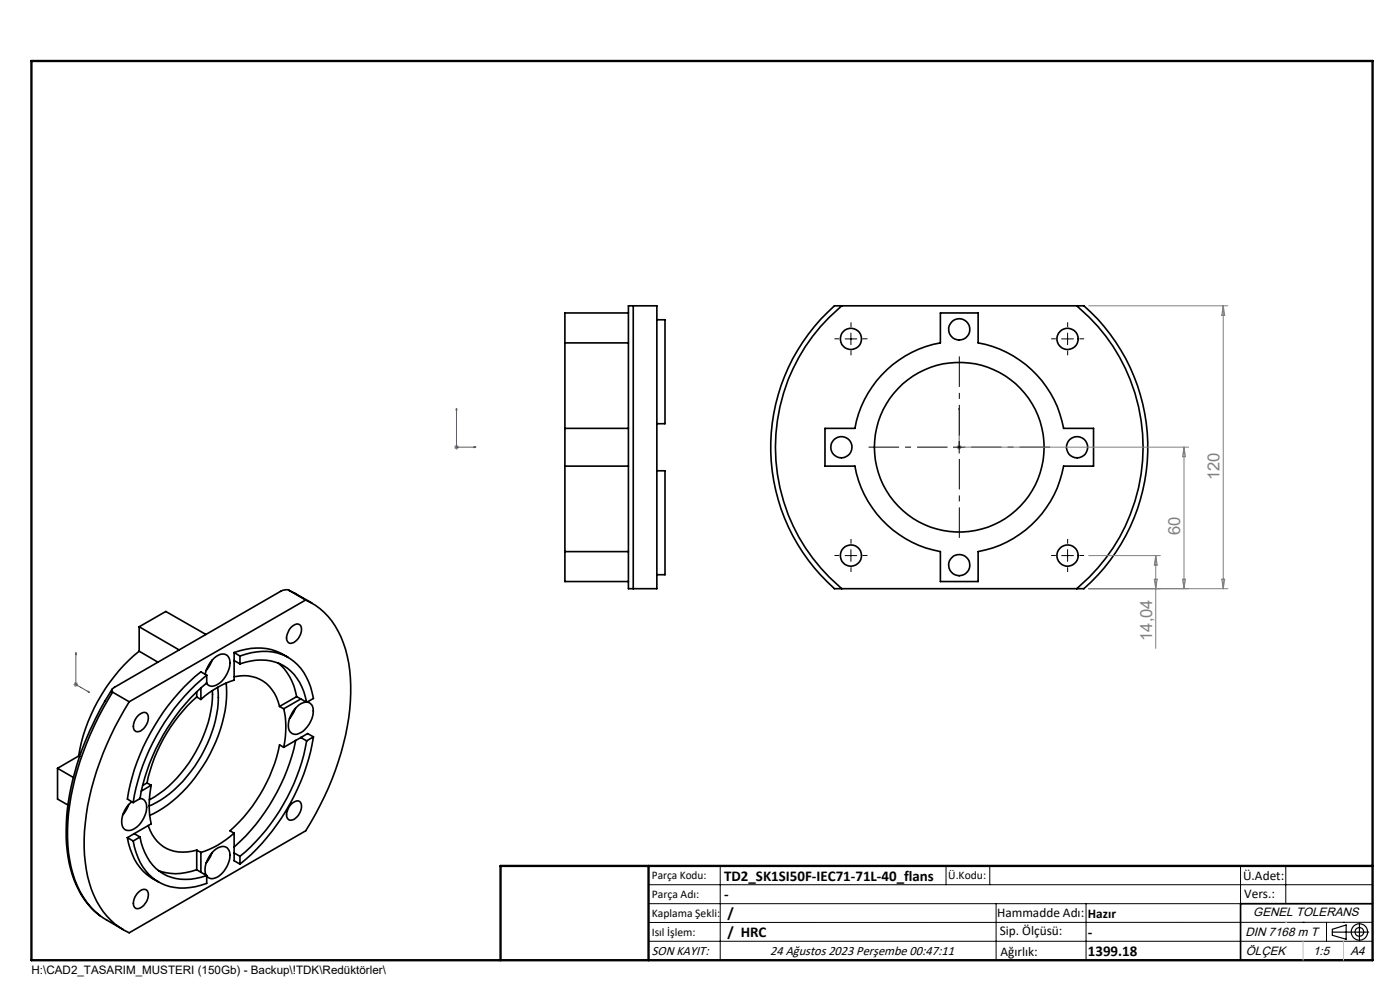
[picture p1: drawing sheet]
<svg xmlns="http://www.w3.org/2000/svg" width="297mm" height="210mm" viewBox="0 0 297 210" stroke-linecap="round" stroke-linejoin="round" font-family="sans-serif">
<g fill="none" stroke="#000" stroke-width=".35">
<path d="M119.8 72.7v18.2M119.8 72.7h13.5M133.3 66.4h-13.5v6.3M134.3 64.9v60M134.3 64.9h-1v60h1M134.3 64.9h5v60h-5M139.3 67.8h1.8v22.1h-1.8M178.6 64.9a39 39 0 0 0 0 60M178.6 64.9h-1.5a39.8 39.8 0 0 0 .1 60h1.4M178.6 64.9h49.8M228.4 64.9a39 39 0 0 1 0 60M228.4 64.9h1.4a39.8 39.8 0 0 1 .1 60h-1.5"/>
<path d="M119.8 98.9v18.1M119.8 98.9h13.5M119.8 90.9h13.5M119.8 90.9v8M139.3 99.9h1.8v22h-1.8M175 90.9h6.4a22.5 22.5 0 0 1 18.1-18.2v-6.3h8v6.3a22.5 22.5 0 0 1 18.1 18.2h6.4v8h-6.4a22.5 22.5 0 0 1-18.1 18.1v6.4h-8v-6.4a22.5 22.5 0 0 1-18.1-18.1h-6.4zM119.8 117v6.4h13.5M119.8 117h13.5M29.5 138.1a36.9 36.9 0 0 0-12.8 22.3M29.5 138.1l4 2.4M29.5 133l5.7-3.3 8.5 4.9M29.5 133l8.5 4.9"/>
<path d="M29.5 133v5.1M49.7 138.4a12.1 12.1 0 0 1 11.4 1M49.7 138.4v5.9a19.6 19.6 0 0 0-7.1 4.1M49.7 138.4l1.2 .8M50.9 139.2a11.4 11.4 0 0 1 11.5 1.1 12.9 12.9 0 0 1 4.1 7.9l-1.4 .8M50.9 139.2v1.6M61.3 125.2l-.8-.1-1 .3-35.2 20.4-.6 .6 .2 .4M61.3 125.2l4.8 2.7M61.3 125.2l3.5 2.1M61.6 133.2l.7-.6a1.01 1.01 0 0 1 1.3-.1 1.01 1.01 0 0 1 .4 1.2 3.1 3.1 0 0 1-2.4 2.8 1.28 1.28 0 0 1-.6-2zM64.8 127.3a15.5 15.5 0 0 1 8.5 10.5 40.1 40.1 0 0 1-.9 21.9 64.4 64.4 0 0 1-7.6 16.5l-37.4 21.7a16.4 16.4 0 0 1-8.8-12 41.3 41.3 0 0 1 1.3-20.5 67.3 67.3 0 0 1 7.5-16.5M64.8 127.3l-37.4 21.6"/>
<path d="M178.6 124.9h49.8M23.8 146.2a60.3 60.3 0 0 0-9.7 28.5 25.7 25.7 0 0 0 3.9 16.3 14.8 14.8 0 0 0 3.2 3.2M23.9 146.8a59.8 59.8 0 0 0-9.6 29.2 23.9 23.9 0 0 0 4.8 16.3l2.7 2.4 4.3 2.5M23.9 146.8l3.5 2.1M29.5 151.7l.3-.3a1 1 0 0 1 1.3-.2 1 1 0 0 1 .4 1.3 3.1 3.1 0 0 1-2.4 2.7 1.09 1.09 0 0 1-.8-1.5l.3-.9zM41.7 147.8a34 34 0 0 0-10.5 18.3M41.7 146.8v1M41.7 147.8l.9 .6M42.6 145.9v2.5M43.5 143a5.4 5.4 0 0 1 3.6-4.3 1.73 1.73 0 0 1 1.7 2.4 5.2 5.2 0 0 1-3.9 4.5 1.42 1.42 0 0 1-1.1-.7M43.9 143.2l-1.3-.7a45 45 0 0 0-15.6 27l1.3 .7M43.9 143.2a44.9 44.9 0 0 0-15.6 27"/>
<path d="M43.9 143.2v1.7a41.5 41.5 0 0 0-14.2 24.5l-1.4 .8M45 140l-.7 1.4-.6 .8M45 146.5a27.1 27.1 0 0 1-6.6 17.5 21 21 0 0 1-6.7 5.6M46.2 145.8a25.4 25.4 0 0 1-4.9 16.8 23 23 0 0 1-9.7 8.3M48 144.9a29 29 0 0 1-5.7 18.8 26.1 26.1 0 0 1-10.6 9.3M49.7 143.5a7.7 7.7 0 0 1 9.6 6.4M49.7 140.1l1.2 .7M50.9 140.8a10.4 10.4 0 0 1 10.8 1.5 11.6 11.6 0 0 1 3.4 6.7M59 140.6a11.6 11.6 0 0 1 3.9 7.2M59.3 149.9l.9 .4M60.2 150.3a18.4 18.4 0 0 1 0 8.2M60.2 158.5l-.9-.5a33.5 33.5 0 0 1-10.5 18.2l.9 .5"/>
<path d="M62.7 150.2l-1.3 2.2M62.7 157a42.3 42.3 0 0 1-13 22.7M62.9 147.8l.9 .5M62.9 147.8l-3.6 2.1M63.8 156.4l-3.6 2.1M63.8 148.3l-3.6 2M63.8 148.3l1.3 .7M63.8 156.4l1.3 .8M64.9 148.9a5 5 0 0 0-3.7 4.2v.5a1.68 1.68 0 0 0 .7 1.9 1.68 1.68 0 0 0 2-.1 5.5 5.5 0 0 0 2.4-5.5 1.49 1.49 0 0 0-1.2-1M65.1 157.2a41.8 41.8 0 0 1-14.2 24.4M66.5 156.3a44.6 44.6 0 0 1-15.6 27M66.5 156.3l-1.2-.7-1.5 .8"/>
<path d="M66.5 156.3l-1.4 .9M12.2 163l3.4 1.9M12.2 163v6.5l2.2 1.3M16.7 160.4l.2 .1M16.7 160.4l-4.5 2.6M27 177.7a11.8 11.8 0 0 0 6.6 9.4M27 177.7l1.3 .7M27.3 170.7l-.6 1.3-.6 .8M28.3 178.4a11.4 11.4 0 0 0 6.7 9.3 12.6 12.6 0 0 0 8.9-.3v-1.7M28.5 176.8l-1.5 .9M28.5 176.8l1.2 .7M29.7 169.3a1.81 1.81 0 0 1 1.4 2.5 5.4 5.4 0 0 1-3.4 4.3 1.61 1.61 0 0 1-1.9-2.1 5.9 5.9 0 0 1 2.1-3.9"/>
<path d="M29.7 177.5a10.3 10.3 0 0 0 6.7 8.6 11.8 11.8 0 0 0 7.5-.4M29.7 177.5l-1.4 .9M31.2 166.1l-.9 .5M31.2 166.1l.9 .5M31.4 175.1a7.6 7.6 0 0 0 9.3 5.5l1-.3M32.1 166.6a19.9 19.9 0 0 0 0 8.2l-3.6 2M32.1 166.6l-2.1 1.2M49.7 176.7a18.3 18.3 0 0 1-7.1 4.1M49.7 176.7v5.9l1.2 .7M61.6 170.7l.7-.5a1 1 0 0 1 1.3-.2 1 1 0 0 1 .4 1.2 2.99 2.99 0 0 1-2.4 2.8 1.23 1.23 0 0 1-.6-2zM29.1 189.5l.4-.3a1.09 1.09 0 0 1 1.3-.5 1.09 1.09 0 0 1 .7 1.3 2.75 2.75 0 0 1-2.6 2.7 1.98 1.98 0 0 1 0-2.8zM41.7 184.5a11.2 11.2 0 0 1-8.1 .2"/>
<path d="M41.7 180.3v4.2M41.7 180.3l.9 .5M41.7 184.5l.9 .5M42.6 180.8v4.2M42.6 185l1.3 .7M43.7 185.7a5.1 5.1 0 0 1 3.4-6.1 1.77 1.77 0 0 1 1.7 2.4 5.5 5.5 0 0 1-3.4 4.3 1.39 1.39 0 0 1-1.5-.5M45 180.9l-.3 .8-1 1.3M49.7 180.9l1.2 .7M50.9 181.6v1.7M291.2 191.7h-28v12"/>
<circle cx="180.5" cy="71.9" r="2.26"/>
<circle cx="203.5" cy="69.9" r="2.26"/>
<circle cx="226.5" cy="71.9" r="2.26"/>
<circle cx="178.5" cy="94.9" r="2.24"/>
<circle cx="203.5" cy="94.9" r="18"/>
<circle cx="228.5" cy="94.9" r="2.24"/>
<circle cx="180.5" cy="117.8" r="2.26"/>
<circle cx="203.5" cy="119.9" r="2.26"/>
<circle cx="226.5" cy="117.8" r="2.26"/>
</g>
<g fill="none" stroke="#000" stroke-width=".25">
<path d="M282.6 197.7h7.8M282.6 197.1l3-.9v3l-3-.8zM288.4 195.8v3.8M106.2 203.7h185"/>
<circle cx="288.4" cy="197.7" r="1.74"/>
<circle cx="288.4" cy="197.7" r=".93"/>
</g>
<path d="M96.8 86.6l.1 .4h-.2zM96.8 86.6v8.3h4.2M100.6 94.7l.4 .2-.4 .1zM203.5 94.7v.3zM203.5 86.6v.4v-.4M203.5 94.9h.1M203.5 86.6v8.3M16.1 138.4l.1 .4-.2-.1zM16.1 138.4v6.8l2.9 1.7M18.7 146.6l.3 .3-.3-.1z" fill="none" stroke="#00f" stroke-width=".21"/>
<g fill="none" stroke="#808080" stroke-width=".21">
<path d="M231 64.9h29.5M259.5 64.9v60M259.5 64.9l.3 2h-.6zM96.3 94.9h1M96.5 94.5l.7 .7M96.8 94.4v1M97.2 94.5l-.7 .7M203 94.9h1M203.1 94.5l.7 .7M203.5 94.4v1M203.8 94.5l-.7 .7M204.5 94.9h47.7"/>
<path d="M251.2 94.9v30M251.2 94.9l.3 2h-.6zM231 117.9h15.2M245.2 117.9v19.6M245.2 117.9l.3 2h-.6zM231 124.9h29.5M244.9 122.9h.6l-.3 2zM250.9 122.9h.6l-.3 2zM259.2 122.9h.6l-.3 2zM15.6 145.2h1M15.7 144.8l.7 .7M16.1 144.7v1"/>
<path d="M16.4 144.8l-.7 .7"/>
</g>
<path d="M201 94.8h-16.7M203.5 92.3v-16.7M203.5 97.3v16.8M206 94.8h16.8" fill="none" stroke="#000" stroke-width=".21" stroke-dasharray="15.2 1.3 1.3 1.3" stroke-dashoffset="8.8" stroke-linecap="butt"/>
<g fill="none" stroke="#000" stroke-width=".21" stroke-dasharray="15.2 1.3 1.3 1.3" stroke-linecap="butt">
<path d="M178 71.9h-1M180.5 69.4v-1M180.5 74.4v1M183 71.9h1M224 71.9h-1M226.5 69.4v-1M226.5 74.4v1M229 71.9h1M178 117.8h-1M180.5 115.3v-1M183 117.8h1M224 117.8h-1"/>
<path d="M226.5 115.3v-1M229 117.8h1M180.5 120.3v1M226.5 120.3v1"/>
</g>
<g fill="none" stroke="#000" stroke-width=".21">
<path d="M179.3 71.9h2.5M180.5 70.7v2.4M225.2 71.9h2.5M226.5 70.7v2.4M202.2 94.9h2.6M203.5 93.6v2.5M179.3 117.9h2.5M180.5 116.6v2.5M225.2 117.9h2.5M226.5 116.6v2.5M137.6 187.7h153.6M137.6 191.7h153.6"/>
<path d="M137.6 199.7h153.6M152.8 183.7v20M200.7 183.7v4M210 183.7v4M211.3 191.7v12M230.4 191.7v12M263.2 183.7v20M272.8 183.7v8M276.4 195.6h.1M281.4 195.6v4.1M285 195.6h.1M291.2 195.6l-153.6 .1"/>
</g>
<path d="M6.7 12.9h284.5v190.8h-284.5zM137.6 183.7v20M291.2 183.7h-185v20" fill="none" stroke="#000" stroke-width=".5"/>
<path d="M276.4 199.7v4M285 199.7v4" fill="none" stroke="#c0c0c0" stroke-width=".21"/>
<path d="M272.8 195.6h.1" fill="none" stroke="#c0c0c0" stroke-width=".25"/>
<g fill="#00f">
<path d="M203.5 94.7v.3zM203.5 86.6v.4z"/>
<path d="M100.6 94.7l.4 .2-.4 .1zM96.8 86.6l.1 .4h-.2zM18.7 146.6l.3 .3-.3-.1zM16.1 138.4l.1 .4-.2-.1z"/>
</g>
<g font-size="3.5" fill="#808080">
<text x="258.7" y="101.9" transform="rotate(-90 258.7 101.9)">120</text>
<text x="250.4" y="113.5" transform="rotate(-90 250.4 113.5)">60</text>
<text x="244.4" y="135.9" transform="rotate(-90 244.4 135.9)">14,04</text>
</g>
<g font-size="3.2">
<text x="153.6" y="190.8">-</text>
<text x="153.6" y="186.8">TD2_SK1SI50F-IEC71-71L-40_flans</text>
<text x="154.3" y="194.8">/</text>
<text x="154.3" y="198.8">/ HRC</text>
<text x="230.8" y="198.7">-</text>
<text x="230.8" y="202.8">1399.18</text>
</g>
<g font-size="2.8">
<text x="263.7" y="186.7">Ü.Adet:</text>
<text x="263.9" y="190.5">Vers.:</text>
<text x="211.5" y="194.5">Hammadde Adı:</text>
<text x="230.8" y="194.7">Hazır</text>
<text x="138.3" y="202.6">SON KAYIT:</text>
<text x="163.4" y="202.6">24 Ağustos 2023 Perşembe 00:47:11</text>
<text x="212.1" y="198.4">Sip. Ölçüsü:</text>
<text x="212.2" y="202.7">Ağırlık:</text>
</g>
<g font-size="2.6">
<text x="265.9" y="194.4">GENEL TOLERANS</text>
<text x="264.2" y="198.5">DIN 7168 m T</text>
<text x="264.3" y="202.6">ÖLÇEK</text>
<text x="278.5" y="202.6">1:5</text>
<text x="286.5" y="202.6">A4</text>
</g>
<g font-size="2.5">
<text x="138.3" y="186.4">Parça Kodu:</text>
<text x="138.3" y="190.5">Parça Adı:</text>
<text x="201.2" y="186.5">Ü.Kodu:</text>
<text x="138.3" y="194.5">Kaplama Şekli:</text>
<text x="138.3" y="198.6">Isıl İşlem:</text>
<text x="6.7" y="206.7">H:\CAD2_TASARIM_MUSTERI (150Gb) - Backup\!TDK\Redüktörler\</text>
</g>
</svg>
